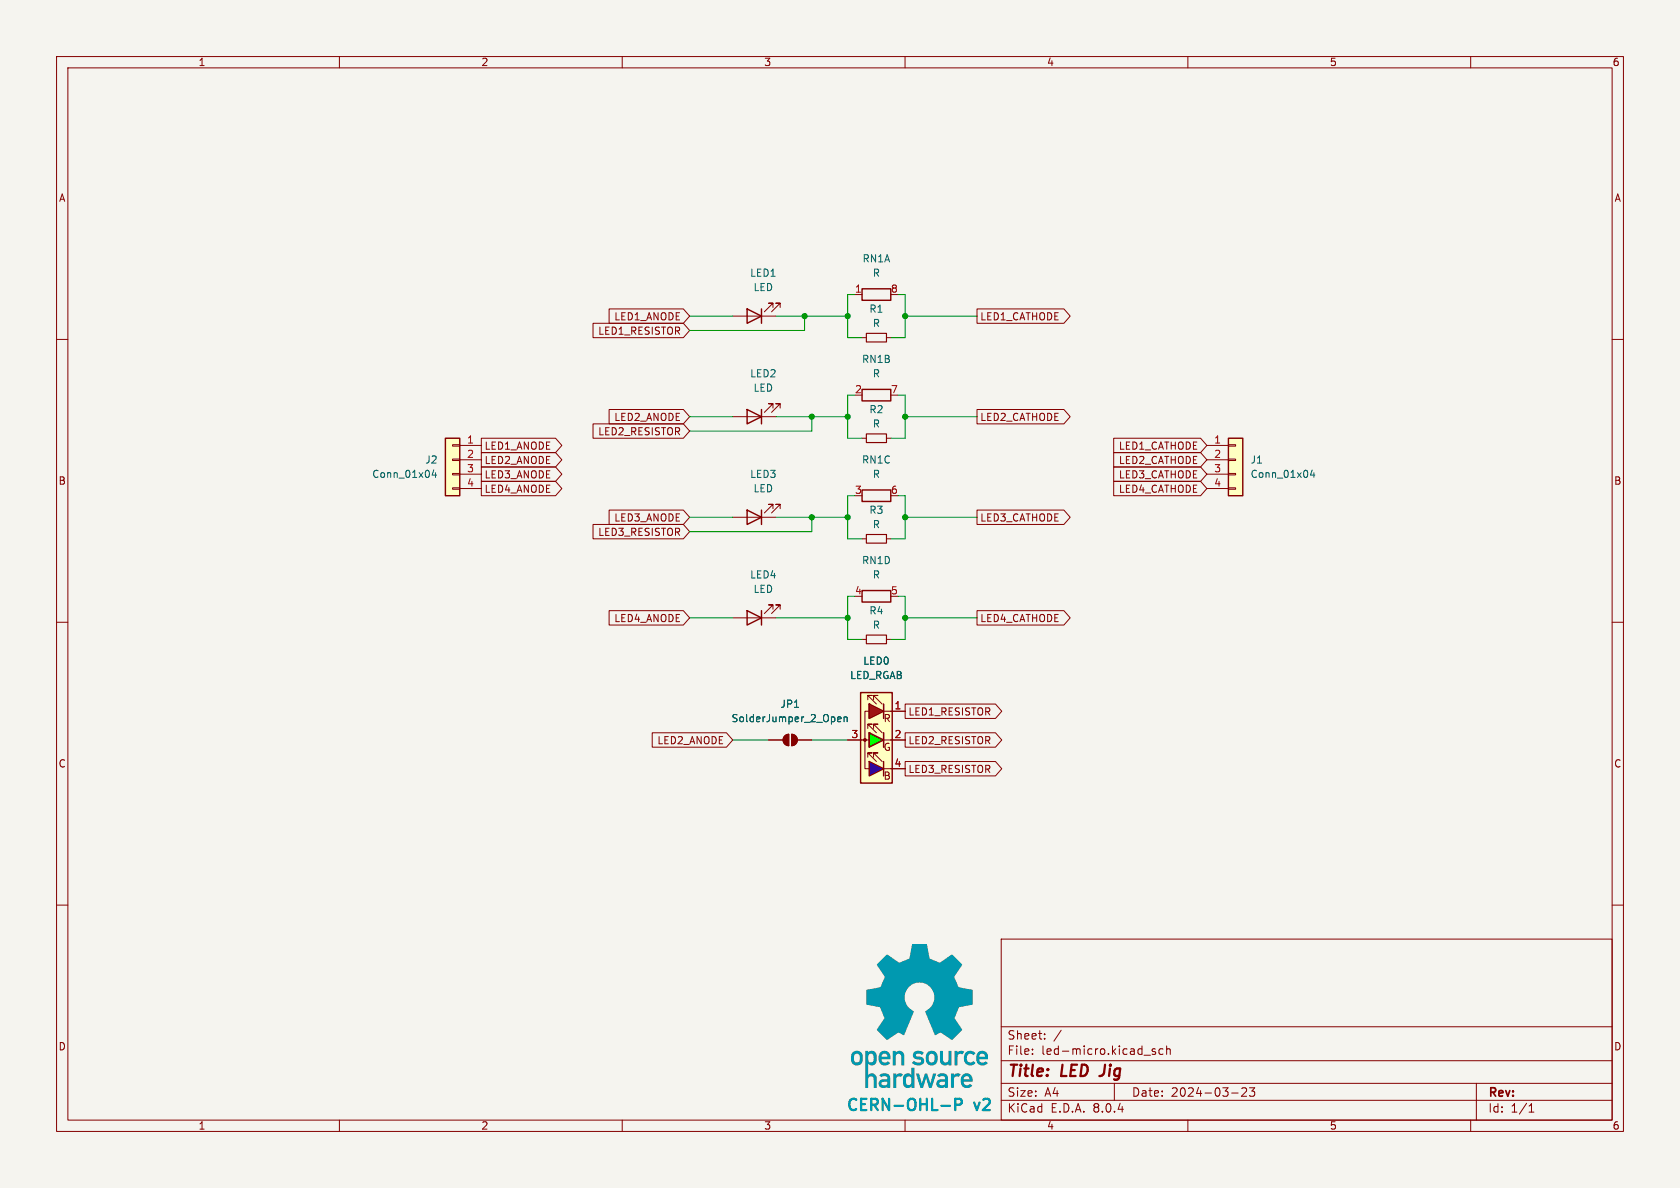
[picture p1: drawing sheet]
(kicad_sch
 (version 20231120)
 (generator "eeschema")
 (generator_version "8.0")
 (paper "A4")
 (title_block
  (title "LED Jig")
  (date "2024-03-23"))
 (lib_symbols
  (symbol "Connector_Generic:Conn_01x04"
   (pin_names
    (offset 1.016) hide) (exclude_from_sim no) (in_bom yes) (on_board yes)
   (property "Reference" "J" (at 0 5.08 0) (effects (font (size 1.27 1.27))))
   (property "Value" "Conn_01x04" (at 0 -7.62 0) (effects (font (size 1.27 1.27))))
   (property "Footprint" "" (at 0 0 0) (effects (font (size 1.27 1.27)) (hide yes)))
   (property "Datasheet" "~" (at 0 0 0) (effects (font (size 1.27 1.27)) (hide yes)))
   (property "Description" "Generic connector, single row, 01x04, script generated (kicad-library-utils/schlib/autogen/connector/)" (at 0 0 0) (effects (font (size 1.27 1.27)) (hide yes)))
   (symbol "Conn_01x04_1_1"
    (rectangle (start -1.27 -4.953) (end 0 -5.207) (stroke (width 0.1524) (type default)) (fill (type none)))
    (rectangle (start -1.27 -2.413) (end 0 -2.667) (stroke (width 0.1524) (type default)) (fill (type none)))
    (rectangle (start -1.27 0.127) (end 0 -0.127) (stroke (width 0.1524) (type default)) (fill (type none)))
    (rectangle (start -1.27 2.667) (end 0 2.413) (stroke (width 0.1524) (type default)) (fill (type none)))
    (rectangle (start -1.27 3.81) (end 1.27 -6.35) (stroke (width 0.254) (type default)) (fill (type background)))
    (pin passive line (at -5.08 2.54 0) (length 3.81) (name "Pin_1" (effects (font (size 1.27 1.27)))) (number "1" (effects (font (size 1.27 1.27)))))
    (pin passive line (at -5.08 0 0) (length 3.81) (name "Pin_2" (effects (font (size 1.27 1.27)))) (number "2" (effects (font (size 1.27 1.27)))))
    (pin passive line (at -5.08 -2.54 0) (length 3.81) (name "Pin_3" (effects (font (size 1.27 1.27)))) (number "3" (effects (font (size 1.27 1.27)))))
    (pin passive line (at -5.08 -5.08 0) (length 3.81) (name "Pin_4" (effects (font (size 1.27 1.27)))) (number "4" (effects (font (size 1.27 1.27)))))))
  (symbol "Device:LED"
   (pin_numbers hide)
   (pin_names
    (offset 1.016) hide) (exclude_from_sim no) (in_bom yes) (on_board yes)
   (property "Reference" "D" (at 0 2.54 0) (effects (font (size 1.27 1.27))))
   (property "Value" "LED" (at 0 -2.54 0) (effects (font (size 1.27 1.27))))
   (property "Footprint" "" (at 0 0 0) (effects (font (size 1.27 1.27)) (hide yes)))
   (property "Datasheet" "~" (at 0 0 0) (effects (font (size 1.27 1.27)) (hide yes)))
   (property "Description" "Light emitting diode" (at 0 0 0) (effects (font (size 1.27 1.27)) (hide yes)))
   (symbol "LED_0_1"
    (polyline (pts (xy -1.27 -1.27) (xy -1.27 1.27)) (stroke (width 0.254) (type default)) (fill (type none)))
    (polyline (pts (xy -1.27 0) (xy 1.27 0)) (stroke (width 0) (type default)) (fill (type none)))
    (polyline (pts (xy 1.27 -1.27) (xy 1.27 1.27) (xy -1.27 0) (xy 1.27 -1.27)) (stroke (width 0.254) (type default)) (fill (type none)))
    (polyline (pts (xy -3.048 -0.762) (xy -4.572 -2.286) (xy -3.81 -2.286) (xy -4.572 -2.286) (xy -4.572 -1.524)) (stroke (width 0) (type default)) (fill (type none)))
    (polyline (pts (xy -1.778 -0.762) (xy -3.302 -2.286) (xy -2.54 -2.286) (xy -3.302 -2.286) (xy -3.302 -1.524)) (stroke (width 0) (type default)) (fill (type none))))
   (symbol "LED_1_1"
    (pin passive line (at -3.81 0 0) (length 2.54) (name "K" (effects (font (size 1.27 1.27)))) (number "1" (effects (font (size 1.27 1.27)))))
    (pin passive line (at 3.81 0 180) (length 2.54) (name "A" (effects (font (size 1.27 1.27)))) (number "2" (effects (font (size 1.27 1.27)))))))
  (symbol "Device:R_Pack04_Split"
   (pin_names
    (offset 0) hide) (exclude_from_sim no) (in_bom yes) (on_board yes)
   (property "Reference" "RN" (at 2.032 0 90) (effects (font (size 1.27 1.27))))
   (property "Value" "R_Pack04_Split" (at 0 0 90) (effects (font (size 1.27 1.27))))
   (property "Footprint" "" (at -2.032 0 90) (effects (font (size 1.27 1.27)) (hide yes)))
   (property "Datasheet" "~" (at 0 0 0) (effects (font (size 1.27 1.27)) (hide yes)))
   (property "Description" "4 resistor network, parallel topology, split" (at 0 0 0) (effects (font (size 1.27 1.27)) (hide yes)))
   (symbol "R_Pack04_Split_0_1"
    (rectangle (start 1.016 2.54) (end -1.016 -2.54) (stroke (width 0.254) (type default)) (fill (type none))))
   (symbol "R_Pack04_Split_1_1"
    (pin passive line (at 0 -3.81 90) (length 1.27) (name "R1.1" (effects (font (size 1.27 1.27)))) (number "1" (effects (font (size 1.27 1.27)))))
    (pin passive line (at 0 3.81 270) (length 1.27) (name "R1.2" (effects (font (size 1.27 1.27)))) (number "8" (effects (font (size 1.27 1.27))))))
   (symbol "R_Pack04_Split_2_1"
    (pin passive line (at 0 -3.81 90) (length 1.27) (name "R2.1" (effects (font (size 1.27 1.27)))) (number "2" (effects (font (size 1.27 1.27)))))
    (pin passive line (at 0 3.81 270) (length 1.27) (name "R2.2" (effects (font (size 1.27 1.27)))) (number "7" (effects (font (size 1.27 1.27))))))
   (symbol "R_Pack04_Split_3_1"
    (pin passive line (at 0 -3.81 90) (length 1.27) (name "R3.1" (effects (font (size 1.27 1.27)))) (number "3" (effects (font (size 1.27 1.27)))))
    (pin passive line (at 0 3.81 270) (length 1.27) (name "R3.2" (effects (font (size 1.27 1.27)))) (number "6" (effects (font (size 1.27 1.27))))))
   (symbol "R_Pack04_Split_4_1"
    (pin passive line (at 0 -3.81 90) (length 1.27) (name "R4.1" (effects (font (size 1.27 1.27)))) (number "4" (effects (font (size 1.27 1.27)))))
    (pin passive line (at 0 3.81 270) (length 1.27) (name "R4.2" (effects (font (size 1.27 1.27)))) (number "5" (effects (font (size 1.27 1.27)))))))
  (symbol "Device:R_Small"
   (pin_numbers hide)
   (pin_names
    (offset 0.254) hide) (exclude_from_sim no) (in_bom yes) (on_board yes)
   (property "Reference" "R" (at 0.762 0.508 0) (effects (font (size 1.27 1.27)) (justify left)))
   (property "Value" "R_Small" (at 0.762 -1.016 0) (effects (font (size 1.27 1.27)) (justify left)))
   (property "Footprint" "" (at 0 0 0) (effects (font (size 1.27 1.27)) (hide yes)))
   (property "Datasheet" "~" (at 0 0 0) (effects (font (size 1.27 1.27)) (hide yes)))
   (property "Description" "Resistor, small symbol" (at 0 0 0) (effects (font (size 1.27 1.27)) (hide yes)))
   (symbol "R_Small_0_1"
    (rectangle (start -0.762 1.778) (end 0.762 -1.778) (stroke (width 0.2032) (type default)) (fill (type none))))
   (symbol "R_Small_1_1"
    (pin passive line (at 0 2.54 270) (length 0.762) (name "~" (effects (font (size 1.27 1.27)))) (number "1" (effects (font (size 1.27 1.27)))))
    (pin passive line (at 0 -2.54 90) (length 0.762) (name "~" (effects (font (size 1.27 1.27)))) (number "2" (effects (font (size 1.27 1.27)))))))
  (symbol "Jumper:SolderJumper_2_Open"
   (pin_numbers hide)
   (pin_names
    (offset 0) hide) (exclude_from_sim yes) (in_bom no) (on_board yes)
   (property "Reference" "JP" (at 0 2.032 0) (effects (font (size 1.27 1.27))))
   (property "Value" "SolderJumper_2_Open" (at 0 -2.54 0) (effects (font (size 1.27 1.27))))
   (property "Footprint" "" (at 0 0 0) (effects (font (size 1.27 1.27)) (hide yes)))
   (property "Datasheet" "~" (at 0 0 0) (effects (font (size 1.27 1.27)) (hide yes)))
   (property "Description" "Solder Jumper, 2-pole, open" (at 0 0 0) (effects (font (size 1.27 1.27)) (hide yes)))
   (symbol "SolderJumper_2_Open_0_1"
    (arc (start -0.254 1.016) (mid -1.2656 0) (end -0.254 -1.016) (stroke (width 0) (type default)) (fill (type none)))
    (arc (start -0.254 1.016) (mid -1.2656 0) (end -0.254 -1.016) (stroke (width 0) (type default)) (fill (type outline)))
    (polyline (pts (xy -0.254 1.016) (xy -0.254 -1.016)) (stroke (width 0) (type default)) (fill (type none)))
    (polyline (pts (xy 0.254 1.016) (xy 0.254 -1.016)) (stroke (width 0) (type default)) (fill (type none)))
    (arc (start 0.254 -1.016) (mid 1.2656 0) (end 0.254 1.016) (stroke (width 0) (type default)) (fill (type none)))
    (arc (start 0.254 -1.016) (mid 1.2656 0) (end 0.254 1.016) (stroke (width 0) (type default)) (fill (type outline))))
   (symbol "SolderJumper_2_Open_1_1"
    (pin passive line (at -3.81 0 0) (length 2.54) (name "A" (effects (font (size 1.27 1.27)))) (number "1" (effects (font (size 1.27 1.27)))))
    (pin passive line (at 3.81 0 180) (length 2.54) (name "B" (effects (font (size 1.27 1.27)))) (number "2" (effects (font (size 1.27 1.27)))))))
  (symbol "discrete:XL-2012RGBC"
   (pin_names
    (offset 0) hide) (exclude_from_sim no) (in_bom yes) (on_board yes)
   (property "Reference" "D" (at 0 9.398 0) (effects (font (size 1.27 1.27))))
   (property "Value" "XL-2012RGBC" (at 0 -8.89 0) (effects (font (size 1.27 1.27))))
   (property "Footprint" "lcsc:LED_RGB_XL-2012RGBC_2.0x1.2mm" (at 0 -1.27 0) (effects (font (size 1.27 1.27)) (hide yes)))
   (property "Datasheet" "https://www.lcsc.com/datasheet/lcsc_datasheet_2211030000_XINGLIGHT-XL-2012RGBC_C965848.pdf" (at 0 -1.27 0) (effects (font (size 1.27 1.27)) (hide yes)))
   (property "Description" "RGB LED, red/green/anode/blue" (at 0 0 0) (effects (font (size 1.27 1.27)) (hide yes)))
   (property "LCSC Part" "C965848" (at 0 0 0) (effects (font (size 1.27 1.27)) (hide yes)))
   (symbol "XL-2012RGBC_0_0"
    (text "B" (at -1.905 -6.35 0) (effects (font (size 1.27 1.27))))
    (text "G" (at -1.905 -1.27 0) (effects (font (size 1.27 1.27))))
    (text "R" (at -1.905 3.81 0) (effects (font (size 1.27 1.27)))))
   (symbol "XL-2012RGBC_0_1"
    (rectangle (start -2.794 8.382) (end 2.794 -7.62) (stroke (width 0.254) (type default)) (fill (type background)))
    (polyline (pts (xy -1.27 -5.08) (xy -2.54 -5.08)) (stroke (width 0) (type default)) (fill (type none)))
    (polyline (pts (xy -1.27 -3.81) (xy -1.27 -6.35)) (stroke (width 0.254) (type default)) (fill (type none)))
    (polyline (pts (xy -1.27 0) (xy -2.54 0)) (stroke (width 0) (type default)) (fill (type none)))
    (polyline (pts (xy -1.27 1.27) (xy -1.27 -1.27)) (stroke (width 0.254) (type default)) (fill (type none)))
    (polyline (pts (xy -1.27 5.08) (xy -2.54 5.08)) (stroke (width 0) (type default)) (fill (type none)))
    (polyline (pts (xy -1.27 6.35) (xy -1.27 3.81)) (stroke (width 0.254) (type default)) (fill (type none)))
    (polyline (pts (xy 1.27 0) (xy 2.54 0)) (stroke (width 0) (type default)) (fill (type none)))
    (polyline (pts (xy -1.27 1.27) (xy -1.27 -1.27) (xy -1.27 -1.27)) (stroke (width 0) (type default)) (fill (type none)))
    (polyline (pts (xy -1.27 6.35) (xy -1.27 3.81) (xy -1.27 3.81)) (stroke (width 0) (type default)) (fill (type none)))
    (polyline (pts (xy 1.27 -5.08) (xy 2.032 -5.08) (xy 2.032 5.08) (xy 1.27 5.08)) (stroke (width 0) (type default)) (fill (type none)))
    (polyline (pts (xy -1.016 -3.81) (xy 0.508 -2.286) (xy -0.254 -2.286) (xy 0.508 -2.286) (xy 0.508 -3.048)) (stroke (width 0) (type default)) (fill (type none)))
    (polyline (pts (xy -1.016 1.27) (xy 0.508 2.794) (xy -0.254 2.794) (xy 0.508 2.794) (xy 0.508 2.032)) (stroke (width 0) (type default)) (fill (type none)))
    (polyline (pts (xy -1.016 6.35) (xy 0.508 7.874) (xy -0.254 7.874) (xy 0.508 7.874) (xy 0.508 7.112)) (stroke (width 0) (type default)) (fill (type none)))
    (polyline (pts (xy 0 -3.81) (xy 1.524 -2.286) (xy 0.762 -2.286) (xy 1.524 -2.286) (xy 1.524 -3.048)) (stroke (width 0) (type default)) (fill (type none)))
    (polyline (pts (xy 0 1.27) (xy 1.524 2.794) (xy 0.762 2.794) (xy 1.524 2.794) (xy 1.524 2.032)) (stroke (width 0) (type default)) (fill (type none)))
    (polyline (pts (xy 0 6.35) (xy 1.524 7.874) (xy 0.762 7.874) (xy 1.524 7.874) (xy 1.524 7.112)) (stroke (width 0) (type default)) (fill (type none)))
    (rectangle (start 1.27 -1.27) (end 1.27 1.27) (stroke (width 0) (type default)) (fill (type none)))
    (rectangle (start 1.27 1.27) (end 1.27 1.27) (stroke (width 0) (type default)) (fill (type none)))
    (rectangle (start 1.27 3.81) (end 1.27 6.35) (stroke (width 0) (type default)) (fill (type none)))
    (rectangle (start 1.27 6.35) (end 1.27 6.35) (stroke (width 0) (type default)) (fill (type none)))
    (circle (center 2.032 0) (radius 0.254) (stroke (width 0) (type default)) (fill (type outline))))
   (symbol "XL-2012RGBC_1_1"
    (polyline (pts (xy 1.27 -3.81) (xy 1.27 -6.35) (xy -1.27 -5.08) (xy 1.27 -3.81)) (stroke (width 0.254) (type default)) (fill (type color) (color 0 0 255 1)))
    (polyline (pts (xy 1.27 1.27) (xy 1.27 -1.27) (xy -1.27 0) (xy 1.27 1.27)) (stroke (width 0.254) (type default)) (fill (type color) (color 0 255 0 1)))
    (polyline (pts (xy 1.27 6.35) (xy 1.27 3.81) (xy -1.27 5.08) (xy 1.27 6.35)) (stroke (width 0.254) (type default)) (fill (type color) (color 255 0 0 1)))
    (pin passive line (at -5.08 5.08 0) (length 2.54) (name "RK" (effects (font (size 1.27 1.27)))) (number "1" (effects (font (size 1.27 1.27)))))
    (pin passive line (at -5.08 0 0) (length 2.54) (name "GK" (effects (font (size 1.27 1.27)))) (number "2" (effects (font (size 1.27 1.27)))))
    (pin passive line (at 5.08 0 180) (length 2.54) (name "A" (effects (font (size 1.27 1.27)))) (number "3" (effects (font (size 1.27 1.27)))))
    (pin passive line (at -5.08 -5.08 0) (length 2.54) (name "BK" (effects (font (size 1.27 1.27)))) (number "4" (effects (font (size 1.27 1.27))))))))
 (junction
  (at 160.02 55.88)
  (diameter 0)
  (color 0 0 0 0))
 (junction
  (at 160.02 73.66)
  (diameter 0)
  (color 0 0 0 0))
 (junction
  (at 149.86 73.66)
  (diameter 0)
  (color 0 0 0 0))
 (junction
  (at 142.24 55.88)
  (diameter 0)
  (color 0 0 0 0))
 (junction
  (at 143.51 91.44)
  (diameter 0)
  (color 0 0 0 0))
 (junction
  (at 160.02 91.44)
  (diameter 0)
  (color 0 0 0 0))
 (junction
  (at 160.02 109.22)
  (diameter 0)
  (color 0 0 0 0))
 (junction
  (at 149.86 109.22)
  (diameter 0)
  (color 0 0 0 0))
 (junction
  (at 149.86 91.44)
  (diameter 0)
  (color 0 0 0 0))
 (junction
  (at 149.86 55.88)
  (diameter 0)
  (color 0 0 0 0))
 (junction
  (at 143.51 73.66)
  (diameter 0)
  (color 0 0 0 0))
 (wire
  (pts (xy 160.02 87.63) (xy 160.02 91.44))
  (stroke (width 0) (type default)))
 (wire
  (pts (xy 129.54 73.66) (xy 121.92 73.66))
  (stroke (width 0) (type default)))
 (wire
  (pts (xy 143.51 93.98) (xy 143.51 91.44))
  (stroke (width 0) (type default)))
 (wire
  (pts (xy 157.48 59.69) (xy 160.02 59.69))
  (stroke (width 0) (type default)))
 (wire
  (pts (xy 129.54 91.44) (xy 121.92 91.44))
  (stroke (width 0) (type default)))
 (wire
  (pts (xy 143.51 73.66) (xy 137.16 73.66))
  (stroke (width 0) (type default)))
 (wire
  (pts (xy 160.02 91.44) (xy 172.72 91.44))
  (stroke (width 0) (type default)))
 (wire
  (pts (xy 149.86 113.03) (xy 149.86 109.22))
  (stroke (width 0) (type default)))
 (wire
  (pts (xy 121.92 93.98) (xy 143.51 93.98))
  (stroke (width 0) (type default)))
 (wire
  (pts (xy 157.48 95.25) (xy 160.02 95.25))
  (stroke (width 0) (type default)))
 (wire
  (pts (xy 149.86 91.44) (xy 143.51 91.44))
  (stroke (width 0) (type default)))
 (wire
  (pts (xy 158.75 69.85) (xy 160.02 69.85))
  (stroke (width 0) (type default)))
 (wire
  (pts (xy 160.02 109.22) (xy 172.72 109.22))
  (stroke (width 0) (type default)))
 (wire
  (pts (xy 157.48 77.47) (xy 160.02 77.47))
  (stroke (width 0) (type default)))
 (wire
  (pts (xy 158.75 105.41) (xy 160.02 105.41))
  (stroke (width 0) (type default)))
 (wire
  (pts (xy 149.86 52.07) (xy 151.13 52.07))
  (stroke (width 0) (type default)))
 (wire
  (pts (xy 143.51 130.81) (xy 149.86 130.81))
  (stroke (width 0) (type default)))
 (wire
  (pts (xy 152.4 95.25) (xy 149.86 95.25))
  (stroke (width 0) (type default)))
 (wire
  (pts (xy 160.02 77.47) (xy 160.02 73.66))
  (stroke (width 0) (type default)))
 (wire
  (pts (xy 149.86 69.85) (xy 149.86 73.66))
  (stroke (width 0) (type default)))
 (wire
  (pts (xy 149.86 95.25) (xy 149.86 91.44))
  (stroke (width 0) (type default)))
 (wire
  (pts (xy 142.24 58.42) (xy 142.24 55.88))
  (stroke (width 0) (type default)))
 (wire
  (pts (xy 160.02 95.25) (xy 160.02 91.44))
  (stroke (width 0) (type default)))
 (wire
  (pts (xy 160.02 59.69) (xy 160.02 55.88))
  (stroke (width 0) (type default)))
 (wire
  (pts (xy 143.51 91.44) (xy 137.16 91.44))
  (stroke (width 0) (type default)))
 (wire
  (pts (xy 142.24 55.88) (xy 137.16 55.88))
  (stroke (width 0) (type default)))
 (wire
  (pts (xy 149.86 73.66) (xy 143.51 73.66))
  (stroke (width 0) (type default)))
 (wire
  (pts (xy 149.86 109.22) (xy 137.16 109.22))
  (stroke (width 0) (type default)))
 (wire
  (pts (xy 160.02 52.07) (xy 160.02 55.88))
  (stroke (width 0) (type default)))
 (wire
  (pts (xy 158.75 52.07) (xy 160.02 52.07))
  (stroke (width 0) (type default)))
 (wire
  (pts (xy 149.86 87.63) (xy 149.86 91.44))
  (stroke (width 0) (type default)))
 (wire
  (pts (xy 158.75 87.63) (xy 160.02 87.63))
  (stroke (width 0) (type default)))
 (wire
  (pts (xy 129.54 130.81) (xy 135.89 130.81))
  (stroke (width 0) (type default)))
 (wire
  (pts (xy 152.4 59.69) (xy 149.86 59.69))
  (stroke (width 0) (type default)))
 (wire
  (pts (xy 149.86 55.88) (xy 142.24 55.88))
  (stroke (width 0) (type default)))
 (wire
  (pts (xy 149.86 105.41) (xy 149.86 109.22))
  (stroke (width 0) (type default)))
 (wire
  (pts (xy 149.86 105.41) (xy 151.13 105.41))
  (stroke (width 0) (type default)))
 (wire
  (pts (xy 160.02 69.85) (xy 160.02 73.66))
  (stroke (width 0) (type default)))
 (wire
  (pts (xy 149.86 55.88) (xy 149.86 59.69))
  (stroke (width 0) (type default)))
 (wire
  (pts (xy 160.02 105.41) (xy 160.02 109.22))
  (stroke (width 0) (type default)))
 (wire
  (pts (xy 129.54 55.88) (xy 121.92 55.88))
  (stroke (width 0) (type default)))
 (wire
  (pts (xy 152.4 113.03) (xy 149.86 113.03))
  (stroke (width 0) (type default)))
 (wire
  (pts (xy 160.02 73.66) (xy 172.72 73.66))
  (stroke (width 0) (type default)))
 (wire
  (pts (xy 149.86 69.85) (xy 151.13 69.85))
  (stroke (width 0) (type default)))
 (wire
  (pts (xy 157.48 113.03) (xy 160.02 113.03))
  (stroke (width 0) (type default)))
 (wire
  (pts (xy 149.86 87.63) (xy 151.13 87.63))
  (stroke (width 0) (type default)))
 (wire
  (pts (xy 152.4 77.47) (xy 149.86 77.47))
  (stroke (width 0) (type default)))
 (wire
  (pts (xy 143.51 76.2) (xy 143.51 73.66))
  (stroke (width 0) (type default)))
 (wire
  (pts (xy 160.02 55.88) (xy 172.72 55.88))
  (stroke (width 0) (type default)))
 (wire
  (pts (xy 129.54 109.22) (xy 121.92 109.22))
  (stroke (width 0) (type default)))
 (wire
  (pts (xy 121.92 76.2) (xy 143.51 76.2))
  (stroke (width 0) (type default)))
 (wire
  (pts (xy 149.86 77.47) (xy 149.86 73.66))
  (stroke (width 0) (type default)))
 (wire
  (pts (xy 160.02 113.03) (xy 160.02 109.22))
  (stroke (width 0) (type default)))
 (wire
  (pts (xy 121.92 58.42) (xy 142.24 58.42))
  (stroke (width 0) (type default)))
 (wire
  (pts (xy 149.86 52.07) (xy 149.86 55.88))
  (stroke (width 0) (type default)))
 (image
  (at 162.56 179.578)
  (scale 0.37481)
  (data))
 (text "CERN-OHL-P v2"
  (exclude_from_sim no)
  (at 162.56 195.58 0)
  (effects (font (size 2 2) (thickness 0.4)
    (bold yes) (color 0 153 176 1))))
 (global_label "LED2_CATHODE"
  (shape output)
  (at 172.72 73.66 0)
  (fields_autoplaced yes)
  (effects (font (size 1.27 1.27)) (justify left))
  (property "Intersheetrefs" "${INTERSHEET_REFS}" (at 184.958 73.66 0) (effects (font (size 1.27 1.27)) (justify left) (hide yes))))
 (global_label "LED2_ANODE"
  (shape input)
  (at 129.54 130.81 180)
  (fields_autoplaced yes)
  (effects (font (size 1.27 1.27)) (justify right))
  (property "Intersheetrefs" "${INTERSHEET_REFS}" (at 121.8982 130.81 0) (effects (font (size 1.27 1.27)) (justify right) (hide yes))))
 (global_label "LED2_RESISTOR"
  (shape input)
  (at 121.92 76.2 180)
  (fields_autoplaced yes)
  (effects (font (size 1.27 1.27)) (justify right))
  (property "Intersheetrefs" "${INTERSHEET_REFS}" (at 114.2782 76.2 0) (effects (font (size 1.27 1.27)) (justify right) (hide yes))))
 (global_label "LED2_ANODE"
  (shape output)
  (at 85.09 81.28 0)
  (fields_autoplaced yes)
  (effects (font (size 1.27 1.27)) (justify left))
  (property "Intersheetrefs" "${INTERSHEET_REFS}" (at 92.7318 81.28 0) (effects (font (size 1.27 1.27)) (justify left) (hide yes))))
 (global_label "LED4_ANODE"
  (shape input)
  (at 121.92 109.22 180)
  (fields_autoplaced yes)
  (effects (font (size 1.27 1.27)) (justify right))
  (property "Intersheetrefs" "${INTERSHEET_REFS}" (at 114.2782 109.22 0) (effects (font (size 1.27 1.27)) (justify right) (hide yes))))
 (global_label "LED4_CATHODE"
  (shape output)
  (at 172.72 109.22 0)
  (fields_autoplaced yes)
  (effects (font (size 1.27 1.27)) (justify left))
  (property "Intersheetrefs" "${INTERSHEET_REFS}" (at 184.958 109.22 0) (effects (font (size 1.27 1.27)) (justify left) (hide yes))))
 (global_label "LED1_RESISTOR"
  (shape output)
  (at 160.02 125.73 0)
  (fields_autoplaced yes)
  (effects (font (size 1.27 1.27)) (justify left))
  (property "Intersheetrefs" "${INTERSHEET_REFS}" (at 177.6403 125.73 0) (effects (font (size 1.27 1.27)) (justify left) (hide yes))))
 (global_label "LED3_RESISTOR"
  (shape input)
  (at 121.92 93.98 180)
  (fields_autoplaced yes)
  (effects (font (size 1.27 1.27)) (justify right))
  (property "Intersheetrefs" "${INTERSHEET_REFS}" (at 114.2782 93.98 0) (effects (font (size 1.27 1.27)) (justify right) (hide yes))))
 (global_label "LED1_RESISTOR"
  (shape input)
  (at 121.92 58.42 180)
  (fields_autoplaced yes)
  (effects (font (size 1.27 1.27)) (justify right))
  (property "Intersheetrefs" "${INTERSHEET_REFS}" (at 114.2782 58.42 0) (effects (font (size 1.27 1.27)) (justify right) (hide yes))))
 (global_label "LED2_ANODE"
  (shape input)
  (at 121.92 73.66 180)
  (fields_autoplaced yes)
  (effects (font (size 1.27 1.27)) (justify right))
  (property "Intersheetrefs" "${INTERSHEET_REFS}" (at 114.2782 73.66 0) (effects (font (size 1.27 1.27)) (justify right) (hide yes))))
 (global_label "LED1_CATHODE"
  (shape input)
  (at 213.36 78.74 180)
  (fields_autoplaced yes)
  (effects (font (size 1.27 1.27)) (justify right))
  (property "Intersheetrefs" "${INTERSHEET_REFS}" (at 201.122 78.74 0) (effects (font (size 1.27 1.27)) (justify right) (hide yes))))
 (global_label "LED4_ANODE"
  (shape output)
  (at 85.09 86.36 0)
  (fields_autoplaced yes)
  (effects (font (size 1.27 1.27)) (justify left))
  (property "Intersheetrefs" "${INTERSHEET_REFS}" (at 92.7318 86.36 0) (effects (font (size 1.27 1.27)) (justify left) (hide yes))))
 (global_label "LED3_ANODE"
  (shape output)
  (at 85.09 83.82 0)
  (fields_autoplaced yes)
  (effects (font (size 1.27 1.27)) (justify left))
  (property "Intersheetrefs" "${INTERSHEET_REFS}" (at 92.7318 83.82 0) (effects (font (size 1.27 1.27)) (justify left) (hide yes))))
 (global_label "LED2_CATHODE"
  (shape input)
  (at 213.36 81.28 180)
  (fields_autoplaced yes)
  (effects (font (size 1.27 1.27)) (justify right))
  (property "Intersheetrefs" "${INTERSHEET_REFS}" (at 201.122 81.28 0) (effects (font (size 1.27 1.27)) (justify right) (hide yes))))
 (global_label "LED1_ANODE"
  (shape input)
  (at 121.92 55.88 180)
  (fields_autoplaced yes)
  (effects (font (size 1.27 1.27)) (justify right))
  (property "Intersheetrefs" "${INTERSHEET_REFS}" (at 114.2782 55.88 0) (effects (font (size 1.27 1.27)) (justify right) (hide yes))))
 (global_label "LED3_CATHODE"
  (shape input)
  (at 213.36 83.82 180)
  (fields_autoplaced yes)
  (effects (font (size 1.27 1.27)) (justify right))
  (property "Intersheetrefs" "${INTERSHEET_REFS}" (at 201.122 83.82 0) (effects (font (size 1.27 1.27)) (justify right) (hide yes))))
 (global_label "LED4_CATHODE"
  (shape input)
  (at 213.36 86.36 180)
  (fields_autoplaced yes)
  (effects (font (size 1.27 1.27)) (justify right))
  (property "Intersheetrefs" "${INTERSHEET_REFS}" (at 201.122 86.36 0) (effects (font (size 1.27 1.27)) (justify right) (hide yes))))
 (global_label "LED3_CATHODE"
  (shape output)
  (at 172.72 91.44 0)
  (fields_autoplaced yes)
  (effects (font (size 1.27 1.27)) (justify left))
  (property "Intersheetrefs" "${INTERSHEET_REFS}" (at 184.958 91.44 0) (effects (font (size 1.27 1.27)) (justify left) (hide yes))))
 (global_label "LED3_RESISTOR"
  (shape output)
  (at 160.02 135.89 0)
  (fields_autoplaced yes)
  (effects (font (size 1.27 1.27)) (justify left))
  (property "Intersheetrefs" "${INTERSHEET_REFS}" (at 177.6403 135.89 0) (effects (font (size 1.27 1.27)) (justify left) (hide yes))))
 (global_label "LED1_CATHODE"
  (shape output)
  (at 172.72 55.88 0)
  (fields_autoplaced yes)
  (effects (font (size 1.27 1.27)) (justify left))
  (property "Intersheetrefs" "${INTERSHEET_REFS}" (at 184.958 55.88 0) (effects (font (size 1.27 1.27)) (justify left) (hide yes))))
 (global_label "LED1_ANODE"
  (shape output)
  (at 85.09 78.74 0)
  (fields_autoplaced yes)
  (effects (font (size 1.27 1.27)) (justify left))
  (property "Intersheetrefs" "${INTERSHEET_REFS}" (at 92.7318 78.74 0) (effects (font (size 1.27 1.27)) (justify left) (hide yes))))
 (global_label "LED2_RESISTOR"
  (shape output)
  (at 160.02 130.81 0)
  (fields_autoplaced yes)
  (effects (font (size 1.27 1.27)) (justify left))
  (property "Intersheetrefs" "${INTERSHEET_REFS}" (at 177.6403 130.81 0) (effects (font (size 1.27 1.27)) (justify left) (hide yes))))
 (global_label "LED3_ANODE"
  (shape input)
  (at 121.92 91.44 180)
  (fields_autoplaced yes)
  (effects (font (size 1.27 1.27)) (justify right))
  (property "Intersheetrefs" "${INTERSHEET_REFS}" (at 114.2782 91.44 0) (effects (font (size 1.27 1.27)) (justify right) (hide yes))))
 (symbol
  (lib_id "Device:LED")
  (at 133.35 91.44 180)
  (unit 1)
  (exclude_from_sim no)
  (in_bom yes)
  (on_board yes)
  (dnp no)
  (fields_autoplaced yes)
  (property "Reference" "LED3" (at 134.9375 83.82 0) (effects (font (size 1.27 1.27))))
  (property "Value" "LED" (at 134.9375 86.36 0) (effects (font (size 1.27 1.27))))
  (property "Footprint" "custom:LED_0805_2012Metric_Pad1.15x1.40mm_HandSolder_simple" (at 133.35 91.44 0) (effects (font (size 1.27 1.27)) (hide yes)))
  (property "Datasheet" "~" (at 133.35 91.44 0) (effects (font (size 1.27 1.27)) (hide yes)))
  (property "Description" "Light emitting diode" (at 133.35 91.44 0) (effects (font (size 1.27 1.27)) (hide yes)))
  (pin "2")
  (pin "1"))
 (symbol
  (lib_id "Device:LED")
  (at 133.35 109.22 180)
  (unit 1)
  (exclude_from_sim no)
  (in_bom yes)
  (on_board yes)
  (dnp no)
  (fields_autoplaced yes)
  (property "Reference" "LED4" (at 134.9375 101.6 0) (effects (font (size 1.27 1.27))))
  (property "Value" "LED" (at 134.9375 104.14 0) (effects (font (size 1.27 1.27))))
  (property "Footprint" "custom:LED_0805_2012Metric_Pad1.15x1.40mm_HandSolder_simple" (at 133.35 109.22 0) (effects (font (size 1.27 1.27)) (hide yes)))
  (property "Datasheet" "~" (at 133.35 109.22 0) (effects (font (size 1.27 1.27)) (hide yes)))
  (property "Description" "Light emitting diode" (at 133.35 109.22 0) (effects (font (size 1.27 1.27)) (hide yes)))
  (pin "2")
  (pin "1"))
 (symbol
  (lib_id "Device:R_Small")
  (at 154.94 113.03 90)
  (unit 1)
  (exclude_from_sim no)
  (in_bom yes)
  (on_board yes)
  (dnp no)
  (fields_autoplaced yes)
  (property "Reference" "R4" (at 154.94 107.95 90) (effects (font (size 1.27 1.27))))
  (property "Value" "R" (at 154.94 110.49 90) (effects (font (size 1.27 1.27))))
  (property "Footprint" "Resistor_SMD:R_0805_2012Metric_Pad1.20x1.40mm_HandSolder" (at 154.94 113.03 0) (effects (font (size 1.27 1.27)) (hide yes)))
  (property "Datasheet" "~" (at 154.94 113.03 0) (effects (font (size 1.27 1.27)) (hide yes)))
  (property "Description" "Resistor, small symbol" (at 154.94 113.03 0) (effects (font (size 1.27 1.27)) (hide yes)))
  (pin "2")
  (pin "1"))
 (symbol
  (lib_id "Device:LED")
  (at 133.35 55.88 180)
  (unit 1)
  (exclude_from_sim no)
  (in_bom yes)
  (on_board yes)
  (dnp no)
  (fields_autoplaced yes)
  (property "Reference" "LED1" (at 134.9375 48.26 0) (effects (font (size 1.27 1.27))))
  (property "Value" "LED" (at 134.9375 50.8 0) (effects (font (size 1.27 1.27))))
  (property "Footprint" "custom:LED_0805_2012Metric_Pad1.15x1.40mm_HandSolder_simple" (at 133.35 55.88 0) (effects (font (size 1.27 1.27)) (hide yes)))
  (property "Datasheet" "~" (at 133.35 55.88 0) (effects (font (size 1.27 1.27)) (hide yes)))
  (property "Description" "Light emitting diode" (at 133.35 55.88 0) (effects (font (size 1.27 1.27)) (hide yes)))
  (pin "2")
  (pin "1"))
 (symbol
  (lib_id "Jumper:SolderJumper_2_Open")
  (at 139.7 130.81 0)
  (unit 1)
  (exclude_from_sim yes)
  (in_bom no)
  (on_board yes)
  (dnp no)
  (fields_autoplaced yes)
  (property "Reference" "JP1" (at 139.7 124.46 0) (effects (font (size 1.27 1.27))))
  (property "Value" "SolderJumper_2_Open" (at 139.7 127 0) (effects (font (size 1.27 1.27))))
  (property "Footprint" "Jumper:SolderJumper-2_P1.3mm_Open_TrianglePad1.0x1.5mm" (at 139.7 130.81 0) (effects (font (size 1.27 1.27)) (hide yes)))
  (property "Datasheet" "~" (at 139.7 130.81 0) (effects (font (size 1.27 1.27)) (hide yes)))
  (property "Description" "Solder Jumper, 2-pole, open" (at 139.7 130.81 0) (effects (font (size 1.27 1.27)) (hide yes)))
  (pin "1")
  (pin "2"))
 (symbol
  (lib_id "Device:R_Pack04_Split")
  (at 154.94 69.85 270)
  (unit 2)
  (exclude_from_sim no)
  (in_bom yes)
  (on_board yes)
  (dnp no)
  (fields_autoplaced yes)
  (property "Reference" "RN1" (at 154.94 63.5 90) (effects (font (size 1.27 1.27))))
  (property "Value" "R" (at 154.94 66.04 90) (effects (font (size 1.27 1.27))))
  (property "Footprint" "Resistor_SMD:R_Array_Convex_4x0603" (at 154.94 67.818 90) (effects (font (size 1.27 1.27)) (hide yes)))
  (property "Datasheet" "~" (at 154.94 69.85 0) (effects (font (size 1.27 1.27)) (hide yes)))
  (property "Description" "4 resistor network, parallel topology, split" (at 154.94 69.85 0) (effects (font (size 1.27 1.27)) (hide yes)))
  (pin "4")
  (pin "1")
  (pin "2")
  (pin "8")
  (pin "5")
  (pin "7")
  (pin "3")
  (pin "6"))
 (symbol
  (lib_id "Device:R_Pack04_Split")
  (at 154.94 87.63 270)
  (unit 3)
  (exclude_from_sim no)
  (in_bom yes)
  (on_board yes)
  (dnp no)
  (fields_autoplaced yes)
  (property "Reference" "RN1" (at 154.94 81.28 90) (effects (font (size 1.27 1.27))))
  (property "Value" "R" (at 154.94 83.82 90) (effects (font (size 1.27 1.27))))
  (property "Footprint" "Resistor_SMD:R_Array_Convex_4x0603" (at 154.94 85.598 90) (effects (font (size 1.27 1.27)) (hide yes)))
  (property "Datasheet" "~" (at 154.94 87.63 0) (effects (font (size 1.27 1.27)) (hide yes)))
  (property "Description" "4 resistor network, parallel topology, split" (at 154.94 87.63 0) (effects (font (size 1.27 1.27)) (hide yes)))
  (pin "4")
  (pin "1")
  (pin "2")
  (pin "8")
  (pin "5")
  (pin "7")
  (pin "3")
  (pin "6"))
 (symbol
  (lib_id "Device:R_Small")
  (at 154.94 59.69 90)
  (unit 1)
  (exclude_from_sim no)
  (in_bom yes)
  (on_board yes)
  (dnp no)
  (fields_autoplaced yes)
  (property "Reference" "R1" (at 154.94 54.61 90) (effects (font (size 1.27 1.27))))
  (property "Value" "R" (at 154.94 57.15 90) (effects (font (size 1.27 1.27))))
  (property "Footprint" "Resistor_SMD:R_0805_2012Metric_Pad1.20x1.40mm_HandSolder" (at 154.94 59.69 0) (effects (font (size 1.27 1.27)) (hide yes)))
  (property "Datasheet" "~" (at 154.94 59.69 0) (effects (font (size 1.27 1.27)) (hide yes)))
  (property "Description" "Resistor, small symbol" (at 154.94 59.69 0) (effects (font (size 1.27 1.27)) (hide yes)))
  (pin "2")
  (pin "1"))
 (symbol
  (lib_id "Device:R_Small")
  (at 154.94 95.25 90)
  (unit 1)
  (exclude_from_sim no)
  (in_bom yes)
  (on_board yes)
  (dnp no)
  (fields_autoplaced yes)
  (property "Reference" "R3" (at 154.94 90.17 90) (effects (font (size 1.27 1.27))))
  (property "Value" "R" (at 154.94 92.71 90) (effects (font (size 1.27 1.27))))
  (property "Footprint" "Resistor_SMD:R_0805_2012Metric_Pad1.20x1.40mm_HandSolder" (at 154.94 95.25 0) (effects (font (size 1.27 1.27)) (hide yes)))
  (property "Datasheet" "~" (at 154.94 95.25 0) (effects (font (size 1.27 1.27)) (hide yes)))
  (property "Description" "Resistor, small symbol" (at 154.94 95.25 0) (effects (font (size 1.27 1.27)) (hide yes)))
  (pin "2")
  (pin "1"))
 (symbol
  (lib_id "Device:LED")
  (at 133.35 73.66 180)
  (unit 1)
  (exclude_from_sim no)
  (in_bom yes)
  (on_board yes)
  (dnp no)
  (fields_autoplaced yes)
  (property "Reference" "LED2" (at 134.9375 66.04 0) (effects (font (size 1.27 1.27))))
  (property "Value" "LED" (at 134.9375 68.58 0) (effects (font (size 1.27 1.27))))
  (property "Footprint" "custom:LED_0805_2012Metric_Pad1.15x1.40mm_HandSolder_simple" (at 133.35 73.66 0) (effects (font (size 1.27 1.27)) (hide yes)))
  (property "Datasheet" "~" (at 133.35 73.66 0) (effects (font (size 1.27 1.27)) (hide yes)))
  (property "Description" "Light emitting diode" (at 133.35 73.66 0) (effects (font (size 1.27 1.27)) (hide yes)))
  (pin "2")
  (pin "1"))
 (symbol
  (lib_id "Device:R_Small")
  (at 154.94 77.47 90)
  (unit 1)
  (exclude_from_sim no)
  (in_bom yes)
  (on_board yes)
  (dnp no)
  (property "Reference" "R2" (at 154.94 72.39 90) (effects (font (size 1.27 1.27))))
  (property "Value" "R" (at 154.94 74.93 90) (effects (font (size 1.27 1.27))))
  (property "Footprint" "Resistor_SMD:R_0805_2012Metric_Pad1.20x1.40mm_HandSolder" (at 154.94 77.47 0) (effects (font (size 1.27 1.27)) (hide yes)))
  (property "Datasheet" "~" (at 154.94 77.47 0) (effects (font (size 1.27 1.27)) (hide yes)))
  (property "Description" "Resistor, small symbol" (at 154.94 77.47 0) (effects (font (size 1.27 1.27)) (hide yes)))
  (pin "2")
  (pin "1"))
 (symbol
  (lib_id "Device:R_Pack04_Split")
  (at 154.94 52.07 270)
  (unit 1)
  (exclude_from_sim no)
  (in_bom yes)
  (on_board yes)
  (dnp no)
  (fields_autoplaced yes)
  (property "Reference" "RN1" (at 154.94 45.72 90) (effects (font (size 1.27 1.27))))
  (property "Value" "R" (at 154.94 48.26 90) (effects (font (size 1.27 1.27))))
  (property "Footprint" "Resistor_SMD:R_Array_Convex_4x0603" (at 154.94 50.038 90) (effects (font (size 1.27 1.27)) (hide yes)))
  (property "Datasheet" "~" (at 154.94 52.07 0) (effects (font (size 1.27 1.27)) (hide yes)))
  (property "Description" "4 resistor network, parallel topology, split" (at 154.94 52.07 0) (effects (font (size 1.27 1.27)) (hide yes)))
  (pin "4")
  (pin "1")
  (pin "2")
  (pin "8")
  (pin "5")
  (pin "7")
  (pin "3")
  (pin "6"))
 (symbol
  (lib_id "Device:R_Pack04_Split")
  (at 154.94 105.41 270)
  (unit 4)
  (exclude_from_sim no)
  (in_bom yes)
  (on_board yes)
  (dnp no)
  (fields_autoplaced yes)
  (property "Reference" "RN1" (at 154.94 99.06 90) (effects (font (size 1.27 1.27))))
  (property "Value" "R" (at 154.94 101.6 90) (effects (font (size 1.27 1.27))))
  (property "Footprint" "Resistor_SMD:R_Array_Convex_4x0603" (at 154.94 103.378 90) (effects (font (size 1.27 1.27)) (hide yes)))
  (property "Datasheet" "~" (at 154.94 105.41 0) (effects (font (size 1.27 1.27)) (hide yes)))
  (property "Description" "4 resistor network, parallel topology, split" (at 154.94 105.41 0) (effects (font (size 1.27 1.27)) (hide yes)))
  (pin "4")
  (pin "1")
  (pin "2")
  (pin "8")
  (pin "5")
  (pin "7")
  (pin "3")
  (pin "6"))
 (symbol
  (lib_id "discrete:XL-2012RGBC")
  (at 154.94 130.81 0)
  (mirror y)
  (unit 1)
  (exclude_from_sim no)
  (in_bom yes)
  (on_board yes)
  (dnp no)
  (fields_autoplaced yes)
  (property "Reference" "LED0" (at 154.94 116.84 0) (effects (font (size 1.27 1.27))))
  (property "Value" "LED_RGAB" (at 154.94 119.38 0) (effects (font (size 1.27 1.27))))
  (property "Footprint" "discrete:LED_RGB_XL-2012RGBC_2.0x1.2mm_HandSolder" (at 154.94 132.08 0) (effects (font (size 1.27 1.27)) (hide yes)))
  (property "Datasheet" "https://www.lcsc.com/datasheet/lcsc_datasheet_2211030000_XINGLIGHT-XL-2012RGBC_C965848.pdf" (at 154.94 132.08 0) (effects (font (size 1.27 1.27)) (hide yes)))
  (property "Description" "RGB LED, red/green/anode/blue" (at 154.94 130.81 0) (effects (font (size 1.27 1.27)) (hide yes)))
  (property "LCSC Part" "C965848" (at 154.94 130.81 0) (effects (font (size 1.27 1.27)) (hide yes)))
  (pin "2")
  (pin "1")
  (pin "4")
  (pin "3"))
 (symbol
  (lib_id "Connector_Generic:Conn_01x04")
  (at 80.01 81.28 0)
  (mirror y)
  (unit 1)
  (exclude_from_sim no)
  (in_bom yes)
  (on_board yes)
  (dnp no)
  (property "Reference" "J2" (at 77.47 81.2799 0) (effects (font (size 1.27 1.27)) (justify left)))
  (property "Value" "Conn_01x04" (at 77.47 83.8199 0) (effects (font (size 1.27 1.27)) (justify left)))
  (property "Footprint" "custom:PinHeader_1x04_P2.54mm_Vertical_simple" (at 80.01 81.28 0) (effects (font (size 1.27 1.27)) (hide yes)))
  (property "Datasheet" "~" (at 80.01 81.28 0) (effects (font (size 1.27 1.27)) (hide yes)))
  (property "Description" "Generic connector, single row, 01x04, script generated (kicad-library-utils/schlib/autogen/connector/)" (at 80.01 81.28 0) (effects (font (size 1.27 1.27)) (hide yes)))
  (pin "4")
  (pin "3")
  (pin "1")
  (pin "2"))
 (symbol
  (lib_id "Connector_Generic:Conn_01x04")
  (at 218.44 81.28 0)
  (unit 1)
  (exclude_from_sim no)
  (in_bom yes)
  (on_board yes)
  (dnp no)
  (fields_autoplaced yes)
  (property "Reference" "J1" (at 220.98 81.2799 0) (effects (font (size 1.27 1.27)) (justify left)))
  (property "Value" "Conn_01x04" (at 220.98 83.8199 0) (effects (font (size 1.27 1.27)) (justify left)))
  (property "Footprint" "custom:PinHeader_1x04_P2.54mm_Vertical_simple" (at 218.44 81.28 0) (effects (font (size 1.27 1.27)) (hide yes)))
  (property "Datasheet" "~" (at 218.44 81.28 0) (effects (font (size 1.27 1.27)) (hide yes)))
  (property "Description" "Generic connector, single row, 01x04, script generated (kicad-library-utils/schlib/autogen/connector/)" (at 218.44 81.28 0) (effects (font (size 1.27 1.27)) (hide yes)))
  (pin "4")
  (pin "3")
  (pin "1")
  (pin "2"))
 (sheet_instances
  (path ""
   (page "1"))))
